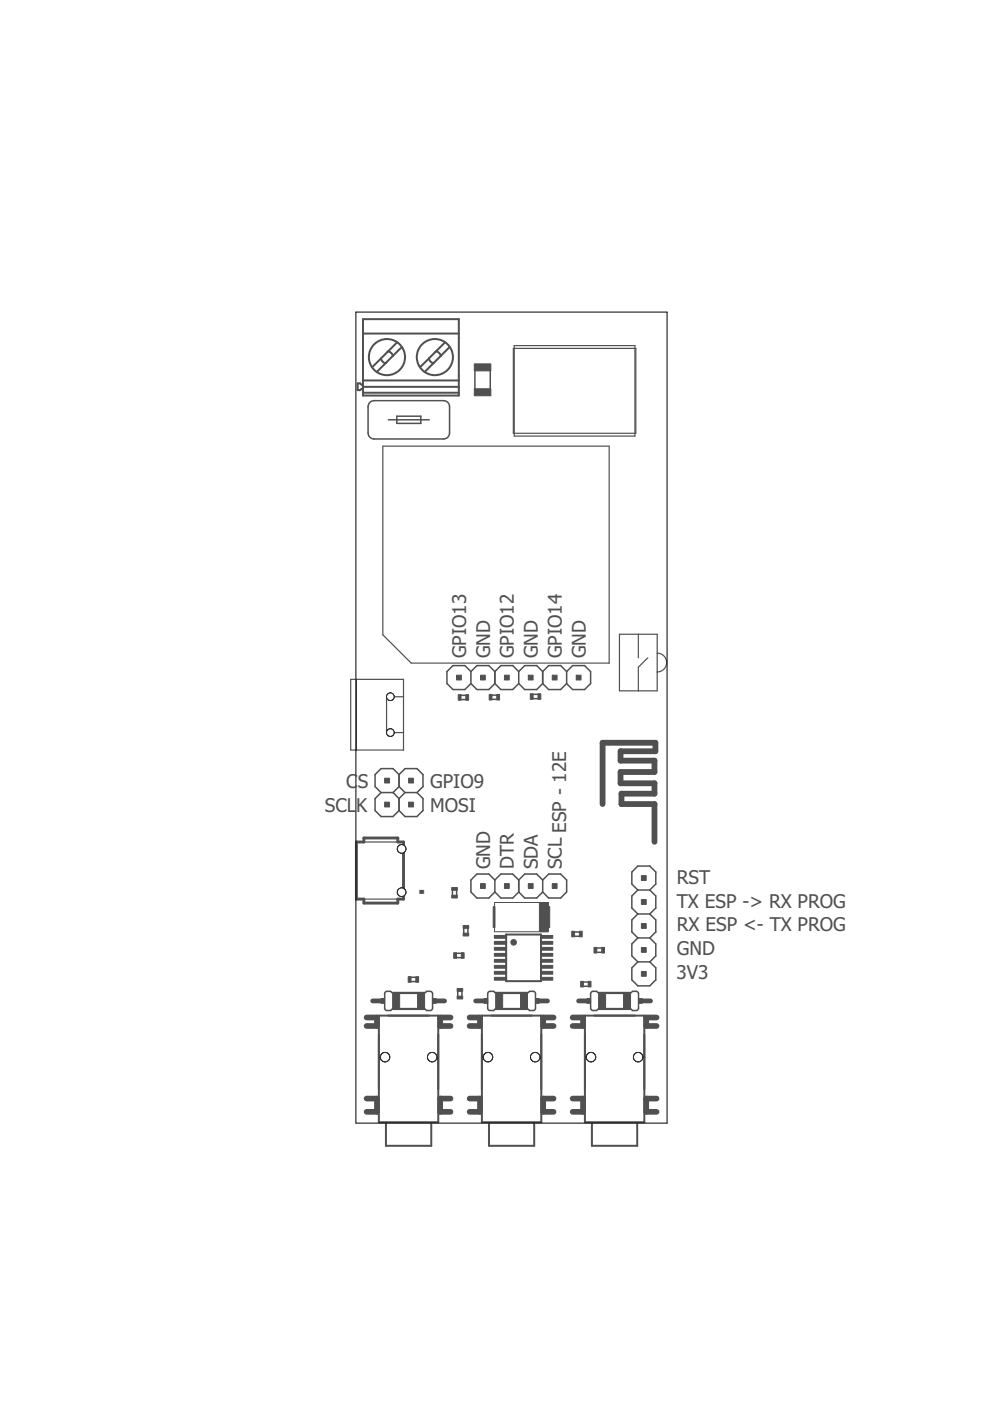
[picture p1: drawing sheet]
<svg xmlns="http://www.w3.org/2000/svg" width="210mm" height="297mm" viewBox="0 0 210 297" stroke-linecap="round" stroke-linejoin="round" font-family="sans-serif">
<g fill="none" stroke="#505050" stroke-width="1.2">
<path d="M129 157.5h-1.2v13M129.2 157.5h9.8v1.8h-7.4v2h7.2v2.4h-7.2v2.4h7.2v2.2h-7v2.2h7v8M77.7 215.7h2.2v1.8h-2.2M95.5 215.7h-2.2v1.8h2.2M99.6 215.7h2.2v1.8h-2.2M117.4 215.7h-2.2v1.8h2.2M121.4 215.7h2.2v1.8h-2.2M139.2 215.7h-2.2v1.8h2.2M77.7 232.9h2.2v2.8h-2.2M95.5 232.9h-2.2v2.8h2.2M99.6 232.9h2.2v2.8h-2.2M117.4 232.9h-2.2v2.8h2.2"/>
<path d="M121.4 232.9h2.2v2.8h-2.2M139.2 232.9h-2.2v2.8h2.2"/>
</g>
<path d="M75.6 178.5h1.6v-.8h7.1v.8h1.3v12.1h-1.3v.9h-7.1v-.9h-1.6z" fill="none" stroke="#505050" stroke-width=".61"/>
<path d="M108.8 73.9h26v18h-26zM109 73.3h25.6v19.2h-25.6zM81.2 94.6h48v46h-42l-6-6zM131.3 134.5h8v12h-8zM135.3 134.5v5M137.4 139.5l-2.1 2v5M139.3 138.5a2 2 0 0 1 2.1 2 2 2 0 0 1-2.1 2M74.4 144h11.2v15h-11.2zM75.6 144v15M85.6 147.7h-3.6v7.6h3.6M77.2 178.5h7.1M77.2 190.6h7.1" fill="none" stroke="#505050" stroke-width=".25"/>
<g fill="none" stroke="#505050" stroke-width=".42">
<path d="M77 67.7h20.3v16.2h-20.3zM77 70.7h20.3M80.8 76l.2 .5 .7 .5M80.8 76l-1.9 1.9M82.3 74.5l.5 .2 .5 .7M82.3 74.5l-1.5 1.5M83.3 75.4l-3.4 3.4M84.2 72.6l-1.9 1.9M85.2 73.6l-1.9 1.8M90.9 76l.3 .5 .7 .5M90.9 76l-1.8 1.9M92.5 74.5l.5 .2 .5 .7"/>
<path d="M92.5 74.5l-1.6 1.5M94.4 72.6l-1.9 1.9M95.3 73.6l-5.2 5.2M77 81.6h-.3l-.4-.3h-.5v1.4h.5l.4-.3h.3M77 80.7h20.3M77 82h20.3M77 83.3h20.3M107.3 198.1h7.4v9.9h-7.4zM80.3 215.3h12.6v22.6h-12.6zM102.2 215.3h12.6v22.6h-12.6zM124 215.3h12.6v22.6h-12.6zM81.8 238.1v4.8h9.6v-4.8"/>
<path d="M103.7 238.1v4.8h9.6v-4.8M125.5 238.1v4.8h9.6v-4.8"/>
<circle cx="82" cy="75.7" r="3.8"/>
<circle cx="92.2" cy="75.7" r="3.8"/>
</g>
<g fill="none" stroke="#505050" stroke-width=".32">
<path d="M100.7 78.6v3.8M103.9 78.6v3.8M78.3 85.4l.5-.3 .5-.2h14.7l.6 .2 .4 .3 .3 .5v6.2l-.5 .7-.8 .3h-14.7l-.5-.2-.5-.3-.3-.8v-5.6zM82.4 89h8.6M84.1 88.2h5.1v1.6h-5.1zM97.8 148.3h.9M97.8 147.4h.9M99.8 142.4v2.5M99.8 142.4l-1.2-1.3h-2.6l-1.2 1.3v2.5l1.2 1.3h2.6l1.2-1.3M99.8 142.4l1.3-1.3h2.6l1.2 1.3M99.8 144.9l1.3 1.3h2.6l1.2-1.3M104.3 147.4h1"/>
<path d="M104.3 148.3h1M104.9 142.4v2.5M104.9 142.4l1.3-1.3h2.5l1.3 1.3M104.9 144.9l1.3 1.3h2.5l1.3-1.3M110 142.4v2.5M110 142.4l1.3-1.3h2.5l1.3 1.3M110 144.9l1.3 1.3h2.5l1.3-1.3M113.1 147.2h.9M113.1 148.1h.9M115.1 142.4l1.2-1.3h2.6l1.2 1.3M115.1 144.9l1.2 1.3h2.6l1.2-1.3M115.1 142.4v2.5"/>
<path d="M120.1 142.4l1.3-1.3h2.6l1.2 1.3v2.5l-1.2 1.3h-2.6l-1.3-1.3M120.1 142.4v2.5M80.8 168h2.5M80.8 168l-1.3 1.3v2.6l1.3 1.2h2.5l1.3-1.2M83.3 168l1.3 1.3M84.6 164.2v2.6M84.6 169.3v2.6M84.6 164.2l-1.3-1.2h-2.5l-1.3 1.2v2.6l1.3 1.2M84.6 164.2l1.3-1.2h2.5l1.3 1.2v2.6l-1.3 1.2M84.6 166.8l1.3 1.2M84.6 166.8l-1.3 1.2M85.9 168l-1.3 1.3"/>
<path d="M85.9 168h2.5M88.4 168l1.3 1.3v2.6l-1.3 1.2h-2.5l-1.3-1.2M95.9 188.8v1M96.8 188.8v1M98.3 196.8v1M99.2 196.8v1M104.9 186.6l-1.2-1.3h-2.6l-1.3 1.3v2.5l1.3 1.3h2.6l1.2-1.3M104.9 189.1l1.3 1.3h2.5l1.3-1.3M104.9 186.6v2.5M104.9 186.6l1.3-1.3h2.5l1.3 1.3M110 189.1l1.3 1.3h2.5l1.3-1.3M110 186.6v2.5"/>
<path d="M110 186.6l1.3-1.3h2.5l1.3 1.3M115.1 186.6l1.2-1.3h2.6l1.2 1.3v2.5l-1.2 1.3h-2.6l-1.2-1.3M115.1 186.6v2.5M121.8 198.5h1M121.8 197.6h1M135.2 188.7l-1.2-1.3v-2.5l1.2-1.3h2.6l1.2 1.3v2.5l-1.2 1.3M135.2 188.7l-1.2 1.3v2.5l1.2 1.3M135.2 193.8l-1.2 1.3v2.5l1.2 1.3M135.2 198.9l-1.2 1.2v2.6l1.2 1.2M135.2 188.7h2.6M135.2 193.8h2.6M135.2 198.9h2.6"/>
<path d="M137.8 188.7l1.2 1.3v2.5l-1.2 1.3M137.8 193.8l1.2 1.3v2.5l-1.2 1.3M137.8 198.9l1.2 1.2v2.6l-1.2 1.2M81.6 210.4l.3-.2h.9l.3 .2h7.1l.2-.2h1l.3 .5v3l-.2 .5a1.32 1.32 0 0 1-1.3-.2h-7.1a1.32 1.32 0 0 1-1.3 .2l-.2-.5zM84.7 210.6h3.9M84.7 213.8h3.9M87.2 207.2h.9M87.2 208.1h.9M96.8 202.1h1M96.8 203h1M97 210.2v1M97.9 210.2v1"/>
<path d="M103.5 210.4l.1-.1a1.25 1.25 0 0 1 1.3 .1h7.1a1.25 1.25 0 0 1 1.3-.1l.2 .4v3l-.2 .5a1.39 1.39 0 0 1-1.3-.2h-7.1a1.39 1.39 0 0 1-1.3 .2l-.2-.5zM106.6 210.6h3.8M106.6 213.8h3.8M123.7 209.1h1M123.7 208.2h1M125.3 210.4l.3-.2h.9l.2 .2h7.2l.2-.2h.9l.4 .5v3l-.2 .5a1.32 1.32 0 0 1-1.3-.2h-7.2a1.32 1.32 0 0 1-1.3 .2l-.2-.5zM126.6 201h1M126.6 201.9h1M128.4 210.6h3.8M128.4 213.8h3.8M135.2 203.9l-1.2 1.3v2.6l1.2 1.2h2.6l1.2-1.2v-2.6l-1.2-1.3M135.2 203.9h2.6"/>
</g>
<g fill="#505050" stroke="#505050" stroke-width=".21">
<path d="M80.8 211.7h.8v1h-.8z"/>
<path d="M91.7 211.7h.8v1h-.8z"/>
<path d="M102.6 211.7h.8v1h-.8z"/>
<path d="M113.5 211.7h.8v1h-.8z"/>
<path d="M124.5 211.7h.7v1h-.7z"/>
<path d="M135.4 211.7h.7v1h-.7z"/>
<path d="M95.8 189.8h1.2v.6h-1.2z"/>
<path d="M95.8 188.2h1.2v.6h-1.2z"/>
<path d="M88.5 210.5h1.5v3.5h-1.5z"/>
<path d="M83.2 210.5h1.5v3.5h-1.5z"/>
<path d="M86.6 207.1h.5v1.2h-.5z"/>
<path d="M88.2 207.1h.6v1.2h-.6z"/>
<path d="M110.4 210.5h1.4v3.5h-1.4z"/>
<path d="M105.1 210.5h1.5v3.5h-1.5z"/>
<path d="M96.9 211.2h1.2v.6h-1.2z"/>
<path d="M96.9 209.6h1.2v.6h-1.2z"/>
<path d="M132.2 210.5h1.5v3.5h-1.5z"/>
<path d="M126.9 210.5h1.5v3.5h-1.5z"/>
<path d="M124.7 208.1h.6v1.2h-.6z"/>
<path d="M123.1 208.1h.6v1.2h-.6z"/>
<path d="M104.8 198.3h2.6v.6h-2.6z"/>
<path d="M104.8 199.6h2.6v.6h-2.6z"/>
<path d="M104.8 200.9h2.6v.6h-2.6z"/>
<path d="M104.8 202.1h2.6v.6h-2.6z"/>
<path d="M104.8 203.4h2.6v.6h-2.6z"/>
<path d="M104.8 204.7h2.6v.6h-2.6z"/>
<path d="M104.8 206h2.6v.5h-2.6z"/>
<path d="M104.8 207.2h2.6v.6h-2.6z"/>
<path d="M114.6 207.2h2.6v.6h-2.6z"/>
<path d="M114.6 206h2.6v.5h-2.6z"/>
<path d="M114.6 204.7h2.6v.6h-2.6z"/>
<path d="M114.6 203.4h2.6v.6h-2.6z"/>
<path d="M114.6 202.1h2.6v.6h-2.6z"/>
<path d="M114.6 200.9h2.6v.6h-2.6z"/>
<path d="M114.6 199.6h2.6v.6h-2.6z"/>
<path d="M114.6 198.3h2.6v.6h-2.6z"/>
<path d="M122.9 197.4h.5v1.2h-.5z"/>
<path d="M121.2 197.4h.6v1.2h-.6z"/>
<path d="M125.9 200.9h.6v1.2h-.6z"/>
<path d="M127.6 200.9h.6v1.2h-.6z"/>
<path d="M116.2 192.2h.3v4.4h-.3z"/>
<path d="M104.6 192.2h.3v4.4h-.3z"/>
<path d="M114.4 191.3h1.9v6.2h-1.9z"/>
<path d="M98.2 197.8h1.2v.6h-1.2z"/>
<path d="M98.2 196.2h1.2v.6h-1.2z"/>
<path d="M107 187.3h1v1.1h-1z"/>
<path d="M101.9 187.3h1v1.1h-1z"/>
<path d="M96.2 202h.6v1.2h-.6z"/>
<path d="M97.8 202h.6v1.2h-.6z"/>
<path d="M100.6 77.2h3.5v1.4h-3.5z"/>
<path d="M100.6 82.4h3.5v1.5h-3.5z"/>
<path d="M136 190.7h1v1h-1z"/>
<path d="M136 195.8h1v1h-1z"/>
<path d="M136 200.9h1v1h-1z"/>
<path d="M136 206h1v1h-1z"/>
<path d="M136 185.7h1v1h-1z"/>
<path d="M107 143.2h1v1h-1z"/>
<path d="M112 143.2h1v1h-1z"/>
<path d="M117.1 143.2h1v1h-1z"/>
<path d="M122.2 143.2h1v1h-1z"/>
<path d="M96.8 143.2h1v1h-1z"/>
<path d="M101.9 143.2h1v1h-1z"/>
<path d="M112.4 147.1h.6v1.2h-.6z"/>
<path d="M114.1 147.1h.6v1.2h-.6z"/>
<path d="M98.8 147.3h.6v1.2h-.6z"/>
<path d="M97.2 147.3h.5v1.2h-.5z"/>
<path d="M117.1 187.3h1v1.1h-1z"/>
<path d="M112 187.3h1v1.1h-1z"/>
<path d="M86.6 170.1h1.1v1h-1.1z"/>
<path d="M86.6 165h1.1v1h-1.1z"/>
<path d="M81.6 170.1h1v1h-1z"/>
<path d="M81.6 165h1v1h-1z"/>
<path d="M103.7 147.2h.6v1.2h-.6z"/>
<path d="M105.3 147.2h.6v1.2h-.6z"/>
</g>
<circle cx="108.9" cy="199.8" r=".59" fill="#505050" stroke="#505050" stroke-width=".21"/>
<path d="M79 212.2h1.8M92.5 212.2h1.8M100.9 212.2h1.7M114.3 212.2h1.8M122.7 212.2h1.8M136.1 212.2h1.8" fill="none" stroke="#505050" stroke-width="1"/>
<path d="M104.9 191.3h11.3v6.2h-11.3z" fill="none" stroke="#505050" stroke-width=".21"/>
<g fill="none" stroke="#000" stroke-width=".21">
<path d="M75.5 66.2h65.9v171.9h-65.9z"/>
<circle cx="85.2" cy="180" r=".91"/>
</g>
<circle cx="85.2" cy="180" r=".91" fill="#fff" stroke="#000" stroke-width=".21"/>
<circle cx="85.2" cy="189.2" r=".91" fill="none" stroke="#000" stroke-width=".21"/>
<circle cx="85.2" cy="189.2" r=".91" fill="#fff" stroke="#000" stroke-width=".21"/>
<circle cx="82.8" cy="147.7" r=".8" fill="none" stroke="#000" stroke-width=".21"/>
<circle cx="82.8" cy="147.7" r=".8" fill="#fff" stroke="#000" stroke-width=".21"/>
<circle cx="82.8" cy="155.3" r=".8" fill="none" stroke="#000" stroke-width=".21"/>
<circle cx="82.8" cy="155.3" r=".8" fill="#fff" stroke="#000" stroke-width=".21"/>
<circle cx="91.6" cy="224.1" r=".99" fill="none" stroke="#000" stroke-width=".21"/>
<circle cx="91.6" cy="224.1" r=".99" fill="#fff" stroke="#000" stroke-width=".21"/>
<circle cx="81.6" cy="224.1" r=".99" fill="none" stroke="#000" stroke-width=".21"/>
<circle cx="81.6" cy="224.1" r=".99" fill="#fff" stroke="#000" stroke-width=".21"/>
<circle cx="113.5" cy="224.1" r=".99" fill="none" stroke="#000" stroke-width=".21"/>
<circle cx="113.5" cy="224.1" r=".99" fill="#fff" stroke="#000" stroke-width=".21"/>
<circle cx="103.5" cy="224.1" r=".99" fill="none" stroke="#000" stroke-width=".21"/>
<circle cx="103.5" cy="224.1" r=".99" fill="#fff" stroke="#000" stroke-width=".21"/>
<circle cx="135.3" cy="224.1" r=".99" fill="none" stroke="#000" stroke-width=".21"/>
<circle cx="135.3" cy="224.1" r=".99" fill="#fff" stroke="#000" stroke-width=".21"/>
<circle cx="125.3" cy="224.1" r=".99" fill="none" stroke="#000" stroke-width=".21"/>
<circle cx="125.3" cy="224.1" r=".99" fill="#fff" stroke="#000" stroke-width=".21"/>
<text font-size="7.2" fill="#505050" x="89.9" y="190.2" transform="rotate(-90 89.9 190.2)">.</text>
<g font-size="4" fill="#505050">
<text x="98.8" y="139.6" transform="rotate(-90 98.8 139.6)">GPIO13</text>
<text x="103.9" y="139.6" transform="rotate(-90 103.9 139.6)">GND</text>
<text x="109" y="139.6" transform="rotate(-90 109 139.6)">GPIO12</text>
<text x="114.1" y="139.6" transform="rotate(-90 114.1 139.6)">GND</text>
<text x="119.1" y="139.6" transform="rotate(-90 119.1 139.6)">GPIO14</text>
<text x="124.2" y="139.6" transform="rotate(-90 124.2 139.6)">GND</text>
<text x="73.4" y="167">C</text>
<text x="75.8" y="167">S</text>
<text x="91.2" y="167">GPIO9</text>
<text x="68.9" y="172.1">SCL</text>
<text x="75.5" y="172.1">K</text>
<text x="91.2" y="172.1">MOSI</text>
<text x="103.9" y="184.3" transform="rotate(-90 103.9 184.3)">GND</text>
<text x="109" y="184.3" transform="rotate(-90 109 184.3)">DTR</text>
<text x="114.1" y="184.3" transform="rotate(-90 114.1 184.3)">SDA</text>
<text x="119.1" y="184.3" transform="rotate(-90 119.1 184.3)">SCL ESP - 12E</text>
<text x="143.5" y="187.3">RST</text>
<text x="143.5" y="197.5">RX ESP &lt;- TX PROG</text>
<text x="143.5" y="192.4">TX ESP -&gt; RX PROG</text>
<text x="143.5" y="202.6">GND</text>
<text x="143.4" y="207.6">3V3</text>
</g>
</svg>
